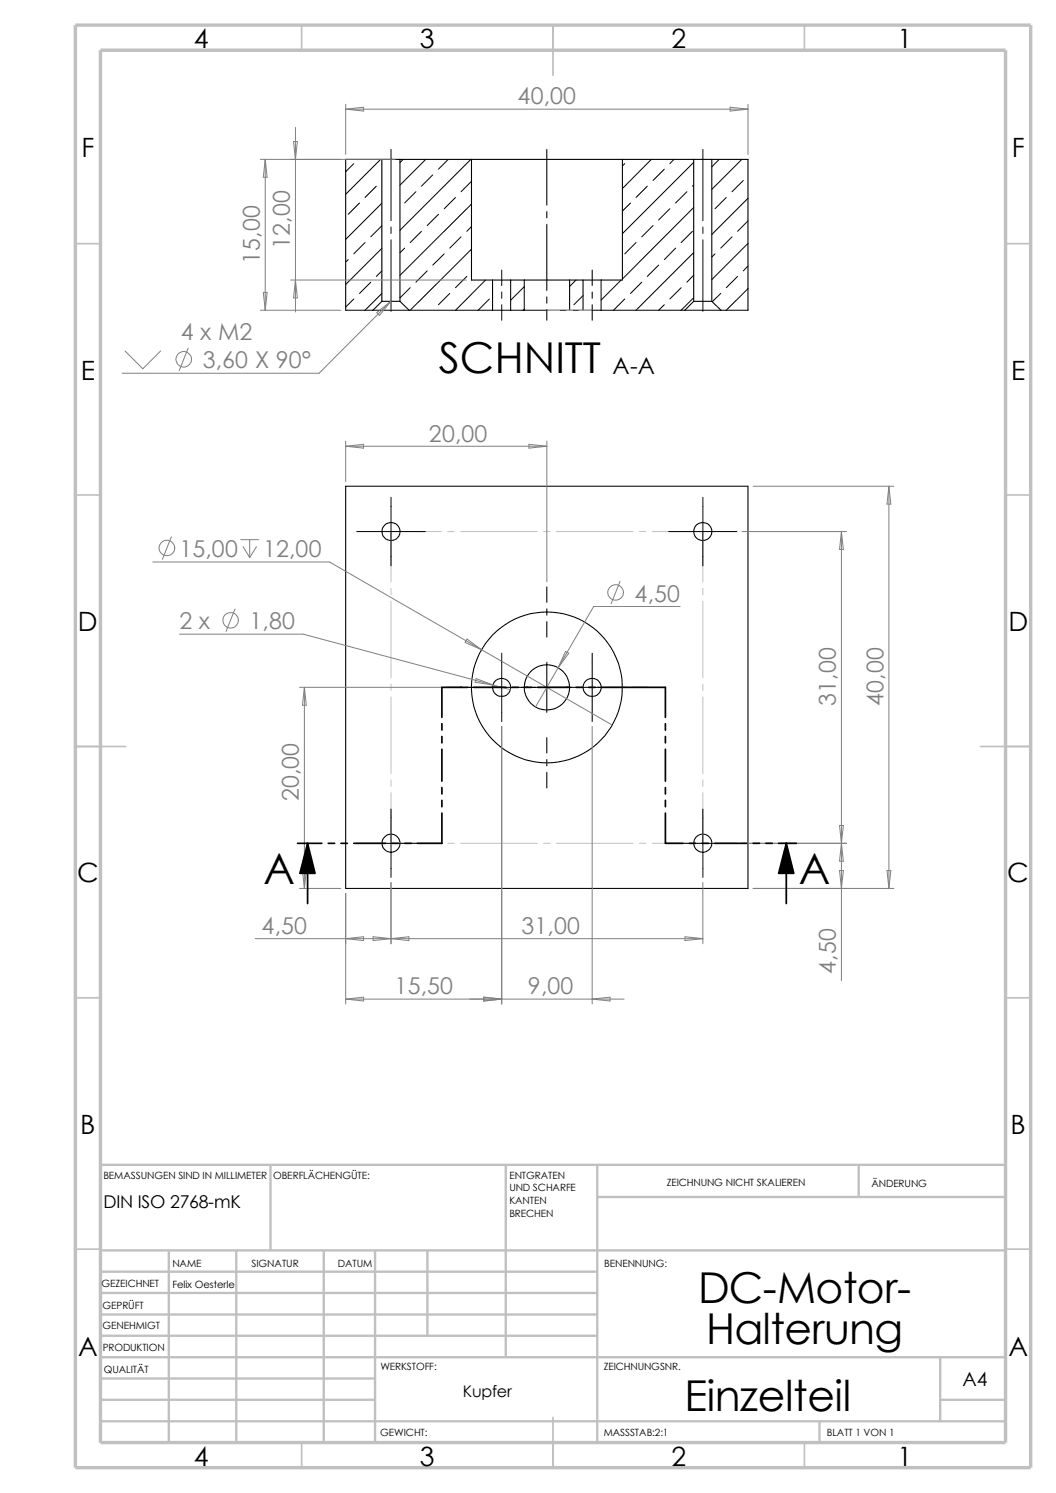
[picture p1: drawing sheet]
<svg xmlns="http://www.w3.org/2000/svg" width="210mm" height="297mm" viewBox="0 0 210 297" stroke-linecap="round" stroke-linejoin="round" font-family="sans-serif">
<g fill="none" stroke="#c0c0c0" stroke-width=".34">
<path d="M60 5v5M110 5v10M160 5v5M15 48.5h5M200 48.5h5M15 98.5h5M200 98.5h5M15 148.5h10M195 148.5h10M15 198.5h5M200 198.5h5M15 248.5h5"/>
<path d="M200 248.5h5M60 287v5M110 282v10M160 287v5"/>
</g>
<g fill="none" stroke="#c0c0c0" stroke-width=".47">
<path d="M53.8 231.7v17.1M100.6 231.7v38.3M118.8 231.7v55.3M118.8 238.1h81.2M170.8 231.7v6.4M200 231.7h-180v55.3M20 248.8h180M20 257.2h98.8M20 253h98.8M33.6 248.8v38.2M47 248.8v38.2M64.4 248.8v38.2"/>
<path d="M74.6 248.8v38.2M85 248.8v16.9M20 265.7h98.8M20 261.5h98.8M20 278.5h54.6M20 274.2h54.6M20 270h180M187 278.5h13M187 270v12.7M20 282.7h180M163 282.7v4.3"/>
</g>
<path d="M15 5h190v287h-190zM20 10h180v277h-180z" fill="none" stroke="#c0c0c0" stroke-width=".68" stroke-linecap="butt"/>
<g fill="none" stroke="#000" stroke-width=".21">
<path d="M75.9 31.7h3.6M75.9 31.7h-7.2v30h5.5M75.9 31.7v28.2M79.5 31.7h14.3M79.5 31.7v28.2M93.8 31.7v24h4.2M93.8 31.7h30M123.8 31.7v24h-4.3M123.8 31.7h14.2M138 31.7v28.2M138 31.7h3.6M141.6 31.7h7.2v30h-5.4"/>
<path d="M141.6 31.7v28.2M75.9 59.9h3.6M75.9 59.9l-1.7 1.8M79.5 59.9l1.9 1.8M98 55.7v6M98 55.7h3.6M101.6 55.7h2.7M101.6 55.7v6M104.3 55.7v6M104.3 55.7h9M113.3 55.7h2.7M113.3 55.7v6"/>
<path d="M116 55.7v6M116 55.7h3.5M119.5 55.7v6M138 59.9l-1.8 1.8M138 59.9h3.6M141.6 59.9l1.8 1.8M74.2 61.7h7.2M81.4 61.7h16.6M98 61.7h3.6M101.6 61.7h2.7M104.3 61.7h9M113.3 61.7h2.7"/>
<path d="M116 61.7h3.5M119.5 61.7h16.7M136.2 61.7h7.2M68.7 96.7h80.1v80h-80.1z"/>
<circle cx="77.7" cy="105.7" r="1.8"/>
<circle cx="139.8" cy="105.7" r="1.8"/>
<circle cx="99.8" cy="136.8" r="1.8"/>
<circle cx="108.8" cy="136.7" r="4.5"/>
<circle cx="108.8" cy="136.8" r="15"/>
<circle cx="117.8" cy="136.8" r="1.8"/>
<circle cx="77.7" cy="167.7" r="1.8"/>
<circle cx="139.8" cy="167.7" r="1.8"/>
</g>
<g fill="none" stroke="#000" stroke-width=".2">
<path d="M70.4 32.6l-1.7 1.6M74.8 37l-2.2 2.3M75.7 31.7l-7 7M77.8 29.7v14.2M80.2 31.7l-.7 .6M82.7 38.1l-2.2 2.3M84.7 31.7l-5.2 5.1M86.1 34.8l-2.3 2.2M89.2 31.7l-2 2M90.6 39.3l-2.3 2.2M93.6 31.7l-14.1 14.1M93.8 36.1l-2.1 2"/>
<path d="M108.8 29.7v11.1M124.2 32.6l-.4 .4M128.7 37l-2.2 2.3M129.5 31.7l-5.7 5.8M132.1 33.7l-2.2 2.2M134 31.7l-.8 .9M136.6 38.1l-2.2 2.3M138 32.3l-14.2 14.2M138 36.8l-.3 .2M139.8 29.7v14.2M143 31.7l-1.4 1.5M144.4 39.3l-2.2 2.2"/>
<path d="M147.5 31.7l-5.9 6M147.8 35.9l-2.2 2.2M148.8 39.5l-7.2 7.2M69.3 51.6l-.6 .5M70.4 59.5l-1.7 1.6M71.5 40.4l-2.2 2.2M72.6 48.3l-2.2 2.2M73.7 56.1l-2.2 2.3M75.9 40.4l-7.2 7.2M75.9 49.4l-7.2 7.2M75.9 44.9l-2.2 2.2M75.9 53.9l-1.1 1.1"/>
<path d="M75.9 58.4l-3.3 3.3M77.8 45.2v1.2M77.8 47.7v14.2M80.5 49.4l-1 .9M81.6 57.2l-2.1 2.1M83.8 46l-2.2 2.3M85 53.9l-2.3 2.2M87.2 42.6l-2.2 2.3M88.3 50.5l-2.2 2.2M89.5 58.4l-2.3 2.2M91.7 47.1l-2.2 2.3M92.8 55l-2.2 2.2"/>
<path d="M93.8 40.6l-14.3 14.2M93.8 49.6l-12.2 12.1M93.8 45.1l-1 .9M96.6 55.7l-6 6M97.3 59.5l-2.2 2.2M99.8 53.7v3.1M99.8 58.1v1.3M104.3 57l-2.7 2.7M108.8 42.1v1.2M108.8 44.6v13.2M108.8 59.1v1.2M114.6 55.7l-1.3 1.3"/>
<path d="M116 58.8l-1.9 1.8M117.8 53.7v3.1M117.8 58.1v1.3M123.5 55.7l-4 4M124.2 59.5l-2.2 2.2M125.4 40.4l-1.6 1.6M126.5 48.3l-2.3 2.2M127.6 56.1l-2.2 2.3M129.9 44.9l-2.3 2.2M131 52.7l-2.3 2.3M133.2 41.5l-2.2 2.3M134.4 49.4l-2.3 2.2"/>
<path d="M135.5 57.2l-2.3 2.3M137.7 46l-2.2 2.3M138 41.3l-14.2 14.2M138 50.2l-11.5 11.5M138 59.2l-2.5 2.5M138 54.7l-1.4 1.4M139.8 45.2v1.2M139.8 47.7v14.2M142.2 50.5l-.6 .6M143.3 58.4l-1.7 1.6M145.6 47.1l-2.3 2.3M146.7 55l-2.3 2.2"/>
<path d="M148.8 48.4l-7.2 7.2M148.8 43.9l-2.1 2.1M148.8 57.4l-4.4 4.3M148.8 52.9l-1 1M99.8 60.6v3.1M104.3 61.5l-.2 .2M108.8 61.6v2.1M117.8 60.6v3.1M132.1 60.6l-1.1 1.1M77.8 98.9v13.7M139.8 98.9v13.7M71 105.7h13.6"/>
<path d="M108.8 116.8v3M133 105.7h13.6M88.8 136.7h3.1M93 136.7h31.6M99.8 130v13.6M108.8 121.1v1.3M108.8 123.7v3M108.8 131.7v10M117.8 130v13.6M125.7 136.7h3.1M108.8 146.7v3.1M108.8 151.1v1.3"/>
<path d="M108.8 153.6v3.2M71 167.8h13.6M77.8 161v13.5M133 167.8h13.6M139.8 161v13.5"/>
</g>
<g fill="none" stroke="#c0c0c0" stroke-width=".2">
<path d="M108.8 61.7h2.5M112.6 61.7h1.3M115.1 61.7h2.7M77.8 117.1v1.2M77.8 119.6v15.2M87.8 105.7h-10v10.1M89.1 105.7h1.2M91.6 105.7h15.2M108.1 105.7h1.3M110.7 105.7h15.2M127.2 105.7h1.2M129.7 105.7h10.1v10.1"/>
<path d="M139.8 117.1v1.2M139.8 119.6v15.2M77.8 136.1v1.3M77.8 138.6v15.3M139.8 136.1v1.3M139.8 138.6v15.3M77.8 155.2v1.2M77.8 157.7v10.1h10M139.8 155.2v1.2M139.8 157.7v10.1h-10.1M89.1 167.8h1.2M91.6 167.8h15.2"/>
<path d="M108.1 167.8h1.3M110.7 167.8h15.2M127.2 167.8h1.2"/>
</g>
<g fill="none" stroke="#808080" stroke-width=".2">
<path d="M51.8 31.7h26.8M52.7 31.7v30M52.7 31.7l.4 3.6h-.7zM58.4 28.2h.7l-.3 3.5zM58.8 25.4v36.7M68.7 20.7v10M68.7 21.7l3.6-.4v.8zM68.7 21.7h80.1M145.2 21.3l3.6 .4-3.6 .4zM148.8 20.7v10M52.4 58.2h.7l-.4 3.5zM57.8 55.7h35"/>
<path d="M58.8 55.7l.3 3.6h-.7zM77.7 59.9l-14.2 14.4h-39.2M24.8 69.8l3.6 3.6 3.6-3.6M37.4 69.3l-1.8 4.4M51.8 61.7h16M74.9 62.2l2.8-2.3-2.2 2.8zM68.7 87.8v8M68.7 88.8l3.6-.4v.8zM68.7 88.8h40.1M105.2 88.4l3.6 .4-3.6 .4zM108.8 87.8v27.9M149.8 96.7h28"/>
<path d="M176.8 96.7l.4 3.6h-.8zM176.8 96.7v80M30.4 111.8h35.1l56.3 32.4M34.1 106.8l-1.8 4.5M47.9 107.4h3.5M48.3 108.8l1.4 2.1M49.7 107.4v3.5M51 108.8l-1.3 2.1M123.3 115.7l-1.8 4.4M147.6 105.7h20.8M167.3 105.7v89.4M167.3 105.7l.4 3.6h-.7z"/>
<path d="M35.7 126.2h24.6l37.7 10.1M46.7 121.2l-1.7 4.4M59.6 136.7h28.2M60.5 136.7v40M60.5 136.7l.4 3.6h-.7zM92.9 127.1l2.9 2.1-3.3-1.4zM94.7 135l3.3 1.3-3.5-.6zM98 136.3l3.5 .9M111 132.8l-4.5 7.8M112.5 129.6l.6 .4-2.1 2.8zM135.3 120.6h-17.2l-7.1 12.2M99.8 144.5v55.2"/>
<path d="M117.8 144.5v55.2M59.6 176.7h8.2M60.2 173.2h.7l-.4 3.5zM68.7 177.8v21.9M77.8 175.6v12.1M139.8 175.6v12.1M147.6 167.8h20.8M149.8 176.7h28M167 173.2h.7l-.4 3.5zM167 164.2h.7l-.7 7.1h.7zM176.4 173.2h.8l-.4 3.5zM50.8 186.7h89"/>
<path d="M68.7 186.7l3.6-.3v.7zM68.7 198.8l3.6-.4v.7zM68.7 198.8h55.4M74.2 186.4l7.1 .7v-.7l-7.1 .7zM96.2 198.4l3.6 .4-3.6 .3zM117.8 198.8l3.5-.4v.7zM136.2 186.4l3.6 .3-3.6 .4z"/>
<circle cx="36.6" cy="71.5" r="1.55"/>
<circle cx="33.2" cy="109" r="1.56"/>
<circle cx="122.4" cy="117.9" r="1.56"/>
<circle cx="45.9" cy="123.4" r="1.56"/>
</g>
<path d="M61.2 167.8l1.5 5.9h-3.1zM156.4 167.8l1.5 5.9h-3z" fill="#000" stroke="#000" stroke-width=".34"/>
<g fill="none" stroke="#000" stroke-width=".34">
<path d="M93 136.7h-5.1v6M94.2 136.7h6.4M101.9 136.7h1.2M104.4 136.7h1.3M106.9 136.7h6.4M114.6 136.7h1.2M117.1 136.7h1.3M119.6 136.7h12.7v6M87.9 144v1.2M87.9 146.5v1.3M87.9 149.1v6.3M87.9 156.7v1.2"/>
<path d="M87.9 159.2v1.3M132.3 144v1.2M132.3 146.5v1.3M132.3 149.1v6.3M132.3 156.7v1.2M132.3 159.2v1.3M59.2 167.8h4.8M61.2 167.8v11.9M65.3 167.8h1.2M67.8 167.8h1.3M70.4 167.8h6.3M78 167.8h1.2"/>
<path d="M80.5 167.8h1.3M87.9 161.8v6h-4.8M132.3 161.8v6h3.5M137.1 167.8h1.2M139.6 167.8h1.3M142.2 167.8h6.3M149.8 167.8h1.2M152.3 167.8h1.3M154.9 167.8h3.5M156.4 167.8v11.9"/>
</g>
<g font-size="8.5">
<text x="87.2" y="74.3">SCHNITT</text>
<text x="52.4" y="175.9">A</text>
<text x="158.9" y="175.9">A</text>
<text x="138.9" y="259.2">DC-Motor-</text>
<text x="140.5" y="267.3">Halterung</text>
<text x="136.1" y="280.6">Einzelteil</text>
</g>
<g font-size="5.3">
<text x="38.5" y="9.6">4</text>
<text x="83.5" y="9.6">3</text>
<text x="133.5" y="9.6">2</text>
<text x="178.5" y="9.6">1</text>
<text x="16.2" y="31.3">F</text>
<text x="201.2" y="31.3">F</text>
<text x="16" y="75.6">E</text>
<text x="201.1" y="75.6">E</text>
<text x="15.5" y="125.6">D</text>
<text x="200.6" y="125.6">D</text>
<text x="15.3" y="175.6">C</text>
<text x="200.3" y="175.6">C</text>
<text x="16" y="225.6">B</text>
<text x="201" y="225.6">B</text>
<text x="15.5" y="269.8">A</text>
<text x="200.5" y="269.8">A</text>
<text x="38.5" y="291.6">4</text>
<text x="83.5" y="291.6">3</text>
<text x="133.5" y="291.6">2</text>
<text x="178.5" y="291.6">1</text>
</g>
<g font-size="4.6" fill="#808080">
<text x="102.9" y="20.8">40,00</text>
<text x="51.6" y="52.6" transform="rotate(-90 51.6 52.6)">15,00</text>
<text x="57.7" y="49.6" transform="rotate(-90 57.7 49.6)">12,00</text>
<text x="35.9" y="67.7">4 x M2</text>
<text x="40.3" y="73.3">3,60 X 90°</text>
<text x="85.3" y="87.8">20,00</text>
<text x="35.7" y="110.8">15,00</text>
<text x="52.3" y="110.8">12,00</text>
<text x="126.2" y="119.7">4,50</text>
<text x="35.7" y="125.2">2 x</text>
<text x="49.6" y="125.2">1,80</text>
<text x="166.2" y="140.4" transform="rotate(-90 166.2 140.4)">31,00</text>
<text x="175.7" y="140.4" transform="rotate(-90 175.7 140.4)">40,00</text>
<text x="59.4" y="159.4" transform="rotate(-90 59.4 159.4)">20,00</text>
<text x="52" y="185.8">4,50</text>
<text x="103.7" y="185.8">31,00</text>
<text x="78.5" y="197.8">15,50</text>
<text x="105" y="197.8">9,00</text>
<text x="166.2" y="193.8" transform="rotate(-90 166.2 193.8)">4,50</text>
</g>
<text font-size="4.6" x="121.8" y="74.3">A-A</text>
<text font-size="3.9" x="191.4" y="275.6">A4</text>
<text font-size="3.5" x="20.6" y="240.3">DIN ISO 2768-mK</text>
<text font-size="3.2" x="92.1" y="277.9">Kupfer</text>
<g font-size="2">
<text x="20.6" y="234.6">BEMASSUNGEN SIND IN MILLIMETER</text>
<text x="54.4" y="234.6">OBERFLÄCHENGÜTE:</text>
<text x="101.3" y="239.5">KANTEN</text>
<text x="101.3" y="234.5">ENTGRATEN</text>
<text x="101.3" y="237">UND SCHARFE</text>
<text x="132.6" y="236">ZEICHNUNG NICHT SKALIEREN</text>
<text x="173.3" y="236.2">ÄNDERUNG</text>
<text x="101.3" y="242">BRECHEN</text>
<text x="50" y="252">SIGNATUR</text>
<text x="67.2" y="252">DATUM</text>
<text x="120.2" y="252">BENENNUNG:</text>
<text x="20.2" y="256.1">GEZEICHNET</text>
<text x="34.3" y="256.2">Felix Oesterle</text>
<text x="34.3" y="252.1">NAME</text>
<text x="20.4" y="260.4">GEPRÜFT</text>
<text x="20.4" y="264.5">GENEHMIGT</text>
<text x="20.4" y="268.8">PRODUKTION</text>
<text x="20.7" y="273.2">QUALITÄT</text>
<text x="75.6" y="272.5">WERKSTOFF:</text>
<text x="120.1" y="272.5">ZEICHNUNGSNR.</text>
<text x="75.6" y="285.6">GEWICHT:</text>
<text x="120.1" y="285.6">MASSSTAB:2:1</text>
<text x="164.5" y="285.6">BLATT 1 VON 1</text>
</g>
</svg>
